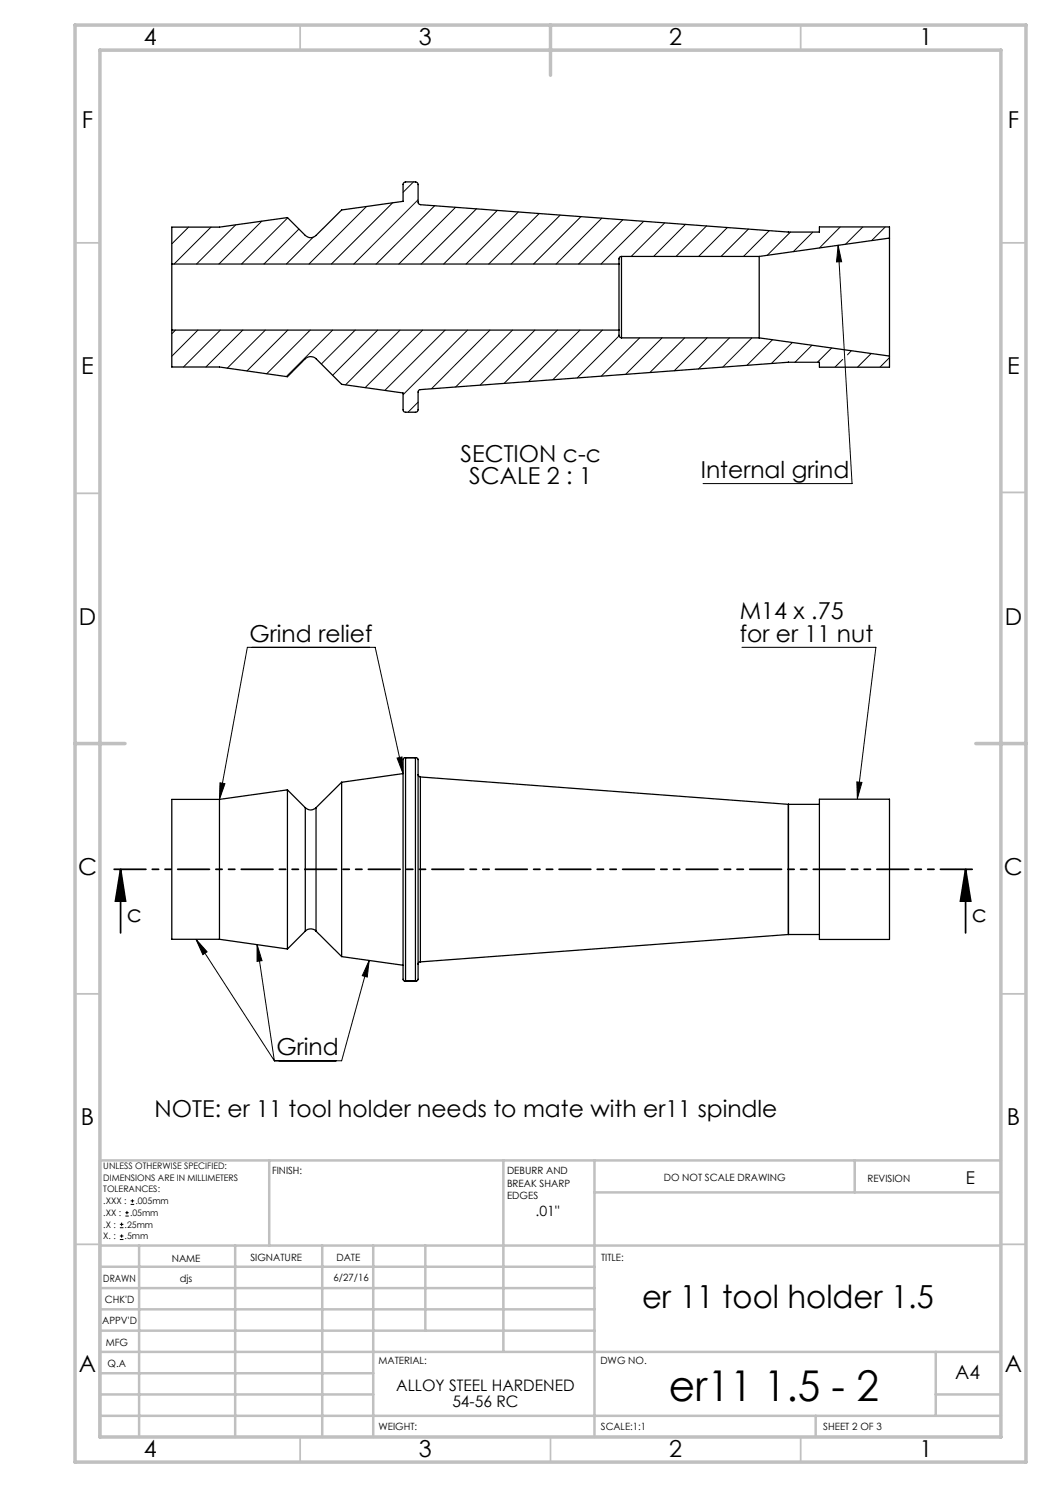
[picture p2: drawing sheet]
<svg xmlns="http://www.w3.org/2000/svg" width="210mm" height="297mm" viewBox="0 0 210 297" stroke-linecap="round" stroke-linejoin="round" font-family="sans-serif">
<g fill="none" stroke="#000" stroke-width=".2">
<path d="M82.6 36.3l-2.1 2.1M83.5 39.9l-12.8 12.8M37.7 45.4l-3.4 3.3M42.2 45.4l-7.4 7.3M47.1 44.9l-7.8 7.8M52.3 44.2l-8.6 8.5M57.5 43.5l-9.2 9.2M59.7 45.8l-7 6.9M62.6 47.4l-5.4 5.3M73.2 41.2l-11.5 11.5M78.5 40.5l-12.3 12.2M86.9 41.1l-11.7 11.6"/>
<path d="M91 41.4l-11.3 11.3M95.2 41.7l-11 11M99.4 42l-10.7 10.7M103.6 42.3l-10.5 10.4M107.7 42.6l-10.1 10.1M111.9 43l-9.8 9.7M116.1 43.2l-9.5 9.5M120.3 43.6l-9.2 9.1M124.5 43.9l-8.9 8.8M128.6 44.2l-8.5 8.5M132.8 44.5l-6.7 6.7M137 44.8l-6.4 6.4"/>
<path d="M141.2 45.1l-6.1 6.1M145.3 45.4l-5.7 5.8M149.5 45.8l-5.4 5.4M153.7 46.1l-5.1 5.1M157.9 46.4l-4.6 4.6M162.4 46.4l-3.9 3.9M167.5 49l.7 3.3h-1.1zM167.5 49l2.8 47.6h-29.8M167.9 45.3l-4.2 4.2M172.4 45.3l-3.5 3.5M176.9 45.3l-2.7 2.7M35.1 65.9l-.8 .8"/>
<path d="M39.5 65.9l-5.2 5.3M44 65.9l-7.3 7.4M48.5 65.9l-7.4 7.4M53 65.9l-7.6 7.7M57.5 65.9l-8.1 8.2M62 65.9l-8.7 8.7M66.5 65.9l-9.3 9.3M71 65.9l-6.8 6.8M75.5 65.9l-9 9.1M79.9 65.9l-10.9 11M84.5 65.9l-11.5 11.5M88.9 65.9l-12 12.1"/>
<path d="M93.4 65.9l-12.9 12.9M97.9 65.9l-11.7 11.7M102.4 65.9l-11.3 11.4M106.9 65.9l-11 11M111.4 65.9l-10.6 10.6M115.9 65.9l-10.3 10.3M120.4 65.9l-9.9 9.9M123.7 67.1l-8.4 8.4M127.8 67.5l-7.6 7.6M132.3 67.5l-7.3 7.3M136.8 67.5l-6.9 6.9M141.3 67.5l-6.6 6.5"/>
<path d="M145.8 67.5l-6.2 6.2M150.2 67.5l-5.8 5.8M154.4 67.8l-5.1 5.2M158.3 68.4l-4.2 4.2M162.2 69l-3.3 3.4M166.2 69.5l-2.9 2.9M168.4 71.8l-1.6 1.5M170.1 70.1l-.8 .8M174.1 70.6l-2.8 2.7M177.7 71.4l-1.9 1.9M83.5 80.3l-2 2M148.2 129.3h26.8l-3.7 30.2"/>
<path d="M44 156.3l.9 .2-1 3.2zM79.3 151.4l1-.2 .2 3.3zM80.5 154.5l-5.5-25.2h-25.6l-5.5 30.4M171.2 156.2l1 .1-.9 3.2zM39.2 187.6l15.6 24.3M39.2 187.6l2.2 2.5-.9 .6zM51.4 188.7l3.4 23.2M51.4 188.7l1 3.2-1 .1zM73.8 191.8l-5.5 20.1h-13.5M73.8 191.8l-.4 3.4-1-.3zM26.1 239.9h.7M26.5 239.5v.7"/>
<path d="M24 245.2h.7M24 244.5h.7M24 247.6h.7M24 246.9h.7M24.3 244.2v.7M24.3 246.6v.6M25 242.9h.7M25 242.2h.7M25.4 241.9v.6M26.1 240.6h.7"/>
</g>
<path d="M24.1 173.6l1 6.4h-2zM24.1 173.6v12.7M192.9 173.6l1.1 6.4h-2.1zM192.9 173.6v12.7" fill="none" stroke="#000" stroke-width=".35"/>
<path d="M195 173.6h-172.9" fill="none" stroke="#000" stroke-width=".35" stroke-dasharray="6.3 1.3 1.3 1.3 1.3 1.3" stroke-dashoffset="-.7"/>
<g fill="none" stroke="#c0c0c0" stroke-width=".35">
<path d="M60 5v5M160 5v5M15 48.5h5M200 48.5h5M15 98.5h5M200 98.4h5M15 198.5h5M200 198.5h5M15 248.5h5M200 248.5h5M60 287v5M110 287v5"/>
<path d="M160 287v5"/>
</g>
<g fill="none" stroke="#c0c0c0" stroke-width=".5">
<path d="M53.8 231.8v17M100.6 231.8v38.2M118.8 231.8v55.2M118.8 238.2h81.2M170.8 231.8v6.4M200 231.8h-180v55.2M20 248.8h180M20 257.3h98.8M20 253h98.8M27.8 248.8v38.2M47 248.8v38.2M64.4 248.8v38.2"/>
<path d="M74.6 248.8v38.2M85 248.8v17M20 265.8h98.8M20 261.5h98.8M20 278.5h54.6M20 274.3h54.6M20 270h180M187 278.5h13M187 270v12.8M20 282.8h180M163 282.8v4.2"/>
</g>
<path d="M15 5h190v287h-190zM20 10h180v277h-180zM110 5v10M15 148.5h10M195 148.5h10" fill="none" stroke="#c0c0c0" stroke-width=".7"/>
<g fill="#000">
<path d="M79.3 151.4l1-.2 .2 3.3zM44 156.3l.9 .2-1 3.2zM73.8 191.8l-.4 3.4-1-.3zM39.2 187.6l2.2 2.5-.9 .6zM51.4 188.7l1 3.2-1 .1zM171.2 156.2l1 .1-.9 3.2zM167.5 49l.7 3.3h-1.1z"/>
<path d="M192.9 173.6l1.1 6.4h-2.1zM24.1 173.6l1 6.4h-2z"/>
</g>
<g fill="none" stroke="#000" stroke-width=".25">
<path d="M34.3 52.7v13.2M34.3 52.7h89.4M123.7 52.7v13.2M124.2 51.2l-.3 .1-.2 .3v1.1M124.2 51.2v16.3M124.2 51.2h27.5M151.7 51.2v16.3M177.7 47.6v-2.3h-14v1.1h-6.2l-73.5-5.5-.5-.4v-3.6a.54 .54 0 0 0-.5-.6h-2l-.4 .3-.1 3.6-12.2 1.7-5.2 5.1a1.49 1.49 0 0 1-2.1 0l-3.6-3.5-13.5 1.9h-9.6v7.3M177.7 47.6v23.5M177.7 47.6l-26 3.6M34.3 65.9v7.4h9.6l13.5 1.9 3.6-3.6a1.58 1.58 0 0 1 2.1 0l5.2 5.2 12.2 1.7 .1 3.6 .3 .2h2.1a.49 .49 0 0 0 .5-.5v-3.6l.4-.4 73.6-5.4h6.2v.9h14v-2.2M34.3 65.9h89.4"/>
<path d="M123.7 65.9v1.2l.2 .3 .3 .1M124.2 67.5h27.5M151.7 67.5l26 3.6M43.9 159.7v27.9M43.9 159.7h-9.6v27.9h9.6M57.4 157.8v31.7M57.4 157.8l-13.5 1.9M57.4 157.8l3.6 3.5M68.3 156.2v34.9M68.3 156.2l-5.2 5.1M80.5 154.5l-12.2 1.7M80.6 151.5l.4-.2v44.6h-.3a9.2 9.2 0 0 1-.2-3.4z"/>
<path d="M80.9 151.3h2.2M83 151.3l.5 .2v.2v43.9l-.3 .4-.2-.1zM83.5 154.7l.1 .2 .4 .3M84 155.2v36.9M84 155.2l73.5 5.5M163.7 159.6h14v28h-14zM61 161.3a1.49 1.49 0 0 0 2.1 0M61 161.3v24.7M63.1 161.3v24.7M157.5 160.7h.1M157.5 160.7v26M157.6 160.7v26"/>
<path d="M157.6 160.7h6.1M43.9 187.6l13.5 1.9M61 186a1.49 1.49 0 0 1 2.1 0M61 186l-3.6 3.5M63.1 186l5.2 5.1M68.3 191.1l12.2 1.7M80.9 196h2.2M81 195.9h2M84 192.1l-.4 .2-.1 .3M157.5 186.7h.1M157.5 186.7l-73.5 5.4M157.6 186.7h6.1"/>
</g>
<text font-size="8.5" x="133.6" y="279.7">er11 1.5 - 2</text>
<text font-size="6.3" x="128.3" y="261.2">er 11 tool holder 1.5</text>
<g font-size="4.7">
<text x="28.7" y="9">4</text>
<text x="83.7" y="9">3</text>
<text x="133.7" y="9">2</text>
<text x="183.7" y="9">1</text>
<text x="16.4" y="25.5">F</text>
<text x="201.4" y="25.5">F</text>
<text x="16.2" y="74.8">E</text>
<text x="201.2" y="74.8">E</text>
<text x="92" y="92.2">SECTION c-c</text>
<text x="140" y="95.5">Internal grind</text>
<text x="93.8" y="96.7">SCALE 2 : 1</text>
<text x="15.8" y="124.7">D</text>
<text x="147.8" y="123.7">M14 x .75</text>
<text x="200.8" y="124.7">D</text>
<text x="49.9" y="128.2">Grind relief</text>
<text x="147.8" y="128.2">for er 11 nut</text>
<text x="15.6" y="174.7">C</text>
<text x="200.6" y="174.7">C</text>
<text x="25.3" y="184.2">c</text>
<text x="194.2" y="184.2">c</text>
<text x="55.3" y="210.8">Grind</text>
<text x="16.2" y="224.8">B</text>
<text x="30.9" y="223.1">NOTE: er 11 tool holder needs to mate with er11 spindle</text>
<text x="201.2" y="224.8">B</text>
<text x="15.8" y="274">A</text>
<text x="200.8" y="274">A</text>
<text x="28.7" y="291">4</text>
<text x="83.7" y="291">3</text>
<text x="133.7" y="291">2</text>
<text x="183.7" y="291">1</text>
</g>
<text font-size="3.9" x="190.9" y="275.5">A4</text>
<text font-size="3.5" x="193" y="236.5">E</text>
<g font-size="3.2">
<text x="79.2" y="277.9">ALLOY STEEL HARDENED</text>
<text x="90.4" y="281.1">54-56 RC</text>
</g>
<text font-size="2.8" x="107" y="242.9">.01&quot;</text>
<g font-size="2">
<text x="54.4" y="234.6">FINISH:</text>
<text x="101.3" y="234.5">DEBURR AND</text>
<text x="101.3" y="237">BREAK SHARP</text>
<text x="101.3" y="239.5">EDGES</text>
<text x="132.6" y="236">DO NOT SCALE DRAWING</text>
<text x="173.3" y="236.2">REVISION</text>
<text x="34.3" y="252">NAME</text>
<text x="50" y="251.9">SIGNATURE</text>
<text x="67.2" y="251.9">DATE</text>
<text x="120.1" y="251.9">TITLE:</text>
<text x="20.6" y="256.1">DRAWN</text>
<text x="35.9" y="256.1">djs</text>
<text x="66.6" y="255.8">6/27/16</text>
<text x="20.9" y="260.3">CHK'D</text>
<text x="20.4" y="264.4">APPV'D</text>
<text x="21.1" y="268.8">MFG</text>
<text x="21.5" y="273">Q.A</text>
<text x="75.6" y="272.5">MATERIAL:</text>
<text x="120" y="272.5">DWG NO.</text>
<text x="75.6" y="285.5">WEIGHT:</text>
<text x="120.1" y="285.6">SCALE:1:1</text>
<text x="164.5" y="285.6">SHEET 2 OF 3</text>
</g>
<g font-size="1.8">
<text x="20.6" y="233.5">UNLESS OTHERWISE SPECIFIED:</text>
<text x="20.6" y="235.8">DIMENSIONS ARE IN MILLIMETERS</text>
<text x="20.6" y="238.2">TOLERANCES:</text>
<text x="20.6" y="245.2">.X :</text>
<text x="20.6" y="242.9">.XX :</text>
<text x="20.6" y="240.5">.XXX :</text>
<text x="24.9" y="245.2">.25mm</text>
<text x="26" y="242.9">.05mm</text>
<text x="27.1" y="240.5">.005mm</text>
<text x="20.6" y="247.5">X. :</text>
<text x="24.9" y="247.5">.5mm</text>
</g>
</svg>
